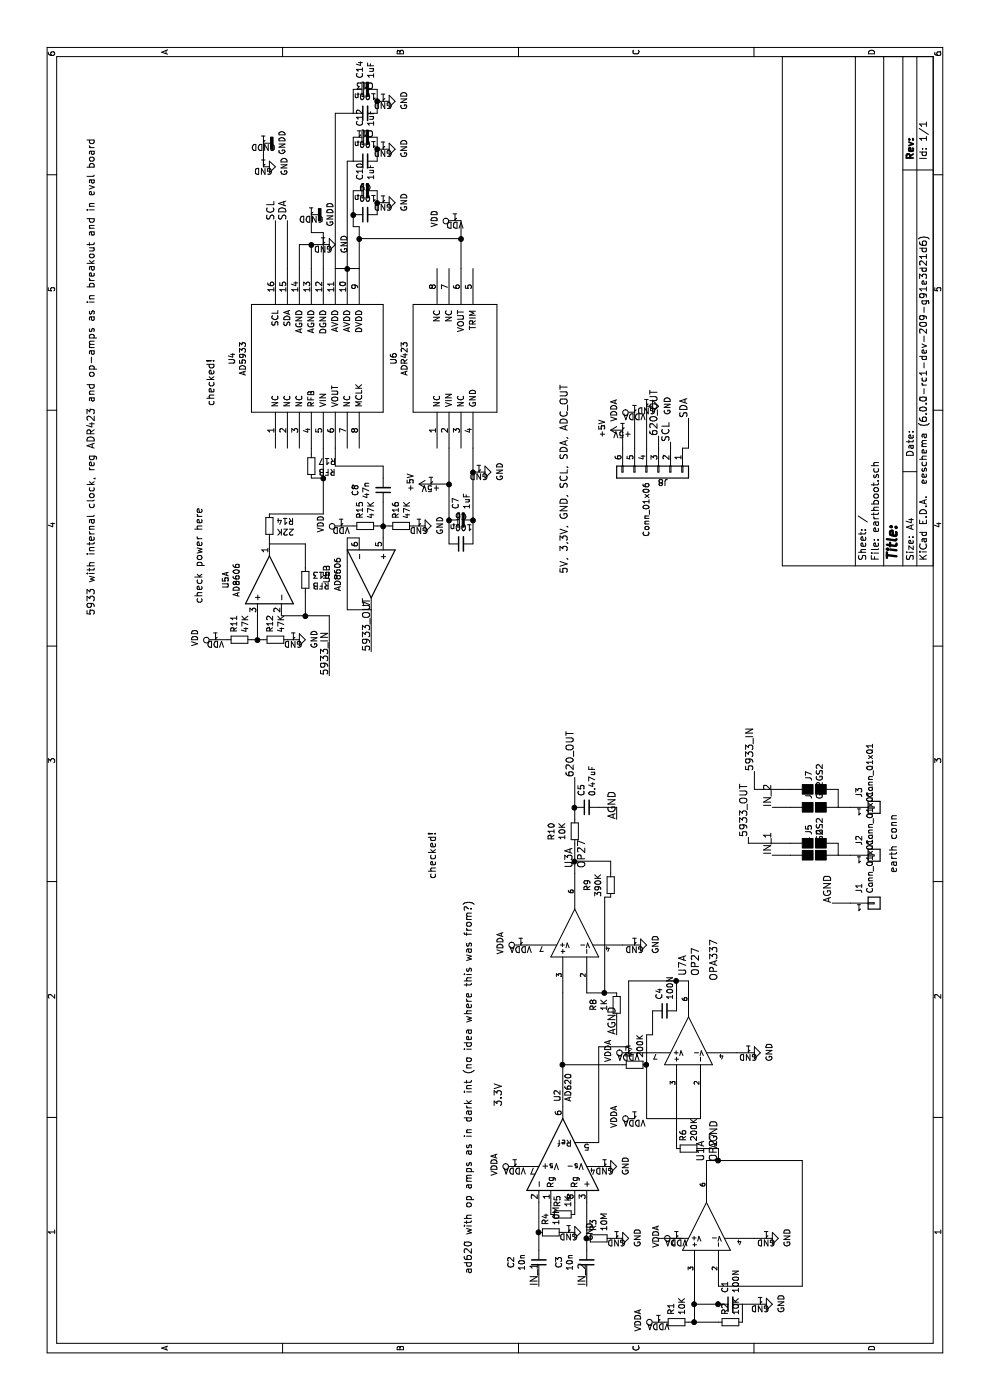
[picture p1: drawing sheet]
EESchema Schematic File Version 4
LIBS:earthboot-cache
EELAYER 26 0
EELAYER END
$Descr A4 11693 8268
encoding utf-8
Sheet 1 1
Title ""
Date ""
Rev ""
Comp ""
Comment1 ""
Comment2 ""
Comment3 ""
Comment4 ""
$EndDescr
$Comp
L earthboot-rescue:AD620 U2
U 1 1
P 2050 4700
F 0 "U2" H 2491 4746 50  0000 L CNN
F 1 "AD620" H 2491 4655 50  0000 L CNN
F 2 "SMD_Packages:SOIC-8-N" H 2050 4700 50  0001 C CNN
F 3 "" H 2050 4700 50  0001 C CNN
	1    2050 4700
	1    0    0    -1  
$EndComp
Text Notes 1050 3950 0    60   ~ 0
ad620 with op amps as in dark int (no idea where this was from?)
Text Notes 6550 800  0    60   ~ 0
5933 with internal clock, reg ADR423 and op-amps as in breakout and in eval board
$Comp
L Connector:Conn_01x01 J2
U 1 1
P 4550 7300
F 0 "J2" V 4423 7380 50  0000 L CNN
F 1 "Conn_01x01" V 4514 7380 50  0000 L CNN
F 2 "SMD_Packages:1Pin" H 4550 7300 50  0001 C CNN
F 3 "" H 4550 7300 50  0001 C CNN
	1    4550 7300
	0    1    1    0   
$EndComp
$Comp
L Connector:Conn_01x01 J3
U 1 1
P 4950 7300
F 0 "J3" V 4823 7380 50  0000 L CNN
F 1 "Conn_01x01" V 4914 7380 50  0000 L CNN
F 2 "SMD_Packages:1Pin" H 4950 7300 50  0001 C CNN
F 3 "" H 4950 7300 50  0001 C CNN
	1    4950 7300
	0    1    1    0   
$EndComp
Text Notes 4400 7500 0    60   ~ 0
earth conn
$Comp
L AD5933:AD5933 U4
U 1 1
P 8700 2650
F 0 "U4" H 8700 3365 50  0000 C CNN
F 1 "AD5933" H 8700 3274 50  0000 C CNN
F 2 "Housings_SSOP:SSOP-16_5.3x6.2mm_Pitch0.65mm" H 8700 2650 50  0001 C CNN
F 3 "DOCUMENTATION" H 8700 2650 50  0001 C CNN
	1    8700 2650
	1    0    0    -1  
$EndComp
$Comp
L device:C_Small C2
U 1 1
P 1150 4500
F 0 "C2" V 1379 4500 50  0000 C CNN
F 1 "10n" V 1288 4500 50  0000 C CNN
F 2 "Capacitors_SMD:C_0805_HandSoldering" H 1150 4500 50  0001 C CNN
F 3 "" H 1150 4500 50  0001 C CNN
	1    1150 4500
	0    -1   -1   0   
$EndComp
$Comp
L device:C_Small C3
U 1 1
P 1150 4900
F 0 "C3" V 1379 4900 50  0000 C CNN
F 1 "10n" V 1288 4900 50  0000 C CNN
F 2 "Capacitors_SMD:C_0805_HandSoldering" H 1150 4900 50  0001 C CNN
F 3 "" H 1150 4900 50  0001 C CNN
	1    1150 4900
	0    -1   -1   0   
$EndComp
$Comp
L device:R_Small R4
U 1 1
P 1400 4600
F 0 "R4" H 1459 4646 50  0000 L CNN
F 1 "10M" H 1459 4555 50  0000 L CNN
F 2 "Resistors_SMD:R_0805_HandSoldering" H 1400 4600 50  0001 C CNN
F 3 "" H 1400 4600 50  0001 C CNN
	1    1400 4600
	1    0    0    -1  
$EndComp
$Comp
L device:R_Small R3
U 1 1
P 1350 5000
F 0 "R3" H 1409 5046 50  0000 L CNN
F 1 "10M" H 1409 4955 50  0000 L CNN
F 2 "Resistors_SMD:R_0805_HandSoldering" H 1350 5000 50  0001 C CNN
F 3 "" H 1350 5000 50  0001 C CNN
	1    1350 5000
	1    0    0    -1  
$EndComp
$Comp
L power:GND #PWR01
U 1 1
P 1350 5150
F 0 "#PWR01" H 1350 4900 50  0001 C CNN
F 1 "GND" H 1355 4977 50  0000 C CNN
F 2 "" H 1350 5150 50  0001 C CNN
F 3 "" H 1350 5150 50  0001 C CNN
	1    1350 5150
	1    0    0    -1  
$EndComp
$Comp
L power:GND #PWR02
U 1 1
P 1950 5050
F 0 "#PWR02" H 1950 4800 50  0001 C CNN
F 1 "GND" H 1955 4877 50  0000 C CNN
F 2 "" H 1950 5050 50  0001 C CNN
F 3 "" H 1950 5050 50  0001 C CNN
	1    1950 5050
	1    0    0    -1  
$EndComp
$Comp
L power:VDDA #PWR03
U 1 1
P 1950 4300
F 0 "#PWR03" H 1950 4150 50  0001 C CNN
F 1 "VDDA" H 1967 4473 50  0000 C CNN
F 2 "" H 1950 4300 50  0001 C CNN
F 3 "" H 1950 4300 50  0001 C CNN
	1    1950 4300
	1    0    0    -1  
$EndComp
$Comp
L device:R_Small R5
U 1 1
P 1550 4700
F 0 "R5" H 1609 4746 50  0000 L CNN
F 1 "1K" H 1609 4655 50  0000 L CNN
F 2 "Resistors_SMD:R_0805_HandSoldering" H 1550 4700 50  0001 C CNN
F 3 "" H 1550 4700 50  0001 C CNN
	1    1550 4700
	1    0    0    -1  
$EndComp
$Comp
L device:R_Small R7
U 1 1
P 2800 5300
F 0 "R7" H 2859 5346 50  0000 L CNN
F 1 "200K" H 2859 5255 50  0000 L CNN
F 2 "Resistors_SMD:R_0805_HandSoldering" H 2800 5300 50  0001 C CNN
F 3 "" H 2800 5300 50  0001 C CNN
	1    2800 5300
	1    0    0    -1  
$EndComp
$Comp
L device:R_Small R10
U 1 1
P 4750 4800
F 0 "R10" V 4554 4800 50  0000 C CNN
F 1 "10K" V 4645 4800 50  0000 C CNN
F 2 "Resistors_SMD:R_0805_HandSoldering" H 4750 4800 50  0001 C CNN
F 3 "" H 4750 4800 50  0001 C CNN
	1    4750 4800
	0    1    1    0   
$EndComp
$Comp
L device:R_Small R8
U 1 1
P 3300 5150
F 0 "R8" V 3104 5150 50  0000 C CNN
F 1 "1K" V 3195 5150 50  0000 C CNN
F 2 "Resistors_SMD:R_0805_HandSoldering" H 3300 5150 50  0001 C CNN
F 3 "" H 3300 5150 50  0001 C CNN
	1    3300 5150
	0    1    1    0   
$EndComp
$Comp
L device:R_Small R9
U 1 1
P 4300 5100
F 0 "R9" V 4104 5100 50  0000 C CNN
F 1 "390K" V 4195 5100 50  0000 C CNN
F 2 "Resistors_SMD:R_0805_HandSoldering" H 4300 5100 50  0001 C CNN
F 3 "" H 4300 5100 50  0001 C CNN
	1    4300 5100
	0    1    1    0   
$EndComp
$Comp
L device:C_Small C5
U 1 1
P 4950 4900
F 0 "C5" H 5042 4946 50  0000 L CNN
F 1 "0.47uF" H 5042 4855 50  0000 L CNN
F 2 "Capacitors_SMD:C_0805_HandSoldering" H 4950 4900 50  0001 C CNN
F 3 "" H 4950 4900 50  0001 C CNN
	1    4950 4900
	1    0    0    -1  
$EndComp
$Comp
L power:GND #PWR04
U 1 1
P 3800 5300
F 0 "#PWR04" H 3800 5050 50  0001 C CNN
F 1 "GND" H 3805 5127 50  0000 C CNN
F 2 "" H 3800 5300 50  0001 C CNN
F 3 "" H 3800 5300 50  0001 C CNN
	1    3800 5300
	1    0    0    -1  
$EndComp
$Comp
L power:GND #PWR05
U 1 1
P 2900 6250
F 0 "#PWR05" H 2900 6000 50  0001 C CNN
F 1 "GND" H 2905 6077 50  0000 C CNN
F 2 "" H 2900 6250 50  0001 C CNN
F 3 "" H 2900 6250 50  0001 C CNN
	1    2900 6250
	1    0    0    -1  
$EndComp
$Comp
L power:GND #PWR06
U 1 1
P 1350 6400
F 0 "#PWR06" H 1350 6150 50  0001 C CNN
F 1 "GND" H 1355 6227 50  0000 C CNN
F 2 "" H 1350 6400 50  0001 C CNN
F 3 "" H 1350 6400 50  0001 C CNN
	1    1350 6400
	1    0    0    -1  
$EndComp
$Comp
L device:C_Small C4
U 1 1
P 3250 5550
F 0 "C4" H 3342 5596 50  0000 L CNN
F 1 "100N" H 3342 5505 50  0000 L CNN
F 2 "Capacitors_SMD:C_0805_HandSoldering" H 3250 5550 50  0001 C CNN
F 3 "" H 3250 5550 50  0001 C CNN
	1    3250 5550
	1    0    0    -1  
$EndComp
$Comp
L device:R_Small R6
U 1 1
P 2100 5750
F 0 "R6" H 2159 5796 50  0000 L CNN
F 1 "200K" H 2159 5705 50  0000 L CNN
F 2 "Resistors_SMD:R_0805_HandSoldering" H 2100 5750 50  0001 C CNN
F 3 "" H 2100 5750 50  0001 C CNN
	1    2100 5750
	1    0    0    -1  
$EndComp
$Comp
L device:R_Small R1
U 1 1
P 650 5650
F 0 "R1" H 709 5696 50  0000 L CNN
F 1 "10K" H 709 5605 50  0000 L CNN
F 2 "Resistors_SMD:R_0805_HandSoldering" H 650 5650 50  0001 C CNN
F 3 "" H 650 5650 50  0001 C CNN
	1    650  5650
	1    0    0    -1  
$EndComp
$Comp
L device:R_Small R2
U 1 1
P 650 6100
F 0 "R2" H 709 6146 50  0000 L CNN
F 1 "10K" H 709 6055 50  0000 L CNN
F 2 "Resistors_SMD:R_0805_HandSoldering" H 650 6100 50  0001 C CNN
F 3 "" H 650 6100 50  0001 C CNN
	1    650  6100
	1    0    0    -1  
$EndComp
$Comp
L device:C_Small C1
U 1 1
P 800 6100
F 0 "C1" H 892 6146 50  0000 L CNN
F 1 "100N" H 892 6055 50  0000 L CNN
F 2 "Capacitors_SMD:C_0805_HandSoldering" H 800 6100 50  0001 C CNN
F 3 "" H 800 6100 50  0001 C CNN
	1    800  6100
	1    0    0    -1  
$EndComp
Text Label 2100 6000 0    60   ~ 0
AGND
Text Label 3050 5150 0    60   ~ 0
AGND
Text Label 4850 5150 0    60   ~ 0
AGND
Text Label 5200 4800 0    60   ~ 0
620_OUT
$Comp
L power:VDDA #PWR07
U 1 1
P 3800 4350
F 0 "#PWR07" H 3800 4200 50  0001 C CNN
F 1 "VDDA" H 3817 4523 50  0000 C CNN
F 2 "" H 3800 4350 50  0001 C CNN
F 3 "" H 3800 4350 50  0001 C CNN
	1    3800 4350
	1    0    0    -1  
$EndComp
$Comp
L power:VDDA #PWR08
U 1 1
P 2350 5300
F 0 "#PWR08" H 2350 5150 50  0001 C CNN
F 1 "VDDA" H 2367 5473 50  0000 C CNN
F 2 "" H 2350 5300 50  0001 C CNN
F 3 "" H 2350 5300 50  0001 C CNN
	1    2350 5300
	1    0    0    -1  
$EndComp
$Comp
L power:VDDA #PWR09
U 1 1
P 1350 5650
F 0 "#PWR09" H 1350 5500 50  0001 C CNN
F 1 "VDDA" H 1367 5823 50  0000 C CNN
F 2 "" H 1350 5650 50  0001 C CNN
F 3 "" H 1350 5650 50  0001 C CNN
	1    1350 5650
	1    0    0    -1  
$EndComp
$Comp
L power:GND #PWR010
U 1 1
P 800 6350
F 0 "#PWR010" H 800 6100 50  0001 C CNN
F 1 "GND" H 805 6177 50  0000 C CNN
F 2 "" H 800 6350 50  0001 C CNN
F 3 "" H 800 6350 50  0001 C CNN
	1    800  6350
	1    0    0    -1  
$EndComp
$Comp
L power:VDDA #PWR011
U 1 1
P 650 5500
F 0 "#PWR011" H 650 5350 50  0001 C CNN
F 1 "VDDA" H 667 5673 50  0000 C CNN
F 2 "" H 650 5500 50  0001 C CNN
F 3 "" H 650 5500 50  0001 C CNN
	1    650  5500
	1    0    0    -1  
$EndComp
$Comp
L power:GND #PWR012
U 1 1
P 1400 4750
F 0 "#PWR012" H 1400 4500 50  0001 C CNN
F 1 "GND" H 1405 4577 50  0000 C CNN
F 2 "" H 1400 4750 50  0001 C CNN
F 3 "" H 1400 4750 50  0001 C CNN
	1    1400 4750
	1    0    0    -1  
$EndComp
Text Label 950  4500 0    60   ~ 0
IN_1
Text Label 950  4900 0    60   ~ 0
IN_2
Text Label 4150 6950 0    60   ~ 0
AGND
$Comp
L Connector:Conn_01x01 J1
U 1 1
P 4150 7300
F 0 "J1" V 4023 7380 50  0000 L CNN
F 1 "Conn_01x01" V 4114 7380 50  0000 L CNN
F 2 "Socket_Strips:Socket_Strip_Straight_1x01_Pitch2.54mm" H 4150 7300 50  0001 C CNN
F 3 "" H 4150 7300 50  0001 C CNN
	1    4150 7300
	0    1    1    0   
$EndComp
$Comp
L Connector:GS2 J4
U 1 1
P 4550 6800
F 0 "J4" H 4618 6846 50  0000 L CNN
F 1 "GS2" H 4618 6755 50  0000 L CNN
F 2 "Resistors_SMD:R_0805" V 4624 6800 50  0001 C CNN
F 3 "" H 4550 6800 50  0001 C CNN
	1    4550 6800
	1    0    0    -1  
$EndComp
$Comp
L Connector:GS2 J6
U 1 1
P 4950 6800
F 0 "J6" H 5018 6846 50  0000 L CNN
F 1 "GS2" H 5018 6755 50  0000 L CNN
F 2 "Resistors_SMD:R_0805" V 5024 6800 50  0001 C CNN
F 3 "" H 4950 6800 50  0001 C CNN
	1    4950 6800
	1    0    0    -1  
$EndComp
$Comp
L Connector:GS2 J5
U 1 1
P 4650 6800
F 0 "J5" H 4718 6846 50  0000 L CNN
F 1 "GS2" H 4718 6755 50  0000 L CNN
F 2 "Resistors_SMD:R_0805" V 4724 6800 50  0001 C CNN
F 3 "" H 4650 6800 50  0001 C CNN
	1    4650 6800
	1    0    0    -1  
$EndComp
$Comp
L Connector:GS2 J7
U 1 1
P 5100 6800
F 0 "J7" H 5168 6846 50  0000 L CNN
F 1 "GS2" H 5168 6755 50  0000 L CNN
F 2 "Resistors_SMD:R_0805" V 5174 6800 50  0001 C CNN
F 3 "" H 5100 6800 50  0001 C CNN
	1    5100 6800
	1    0    0    -1  
$EndComp
Text Label 4550 6450 0    60   ~ 0
IN_1
Text Label 4950 6450 0    60   ~ 0
IN_2
$Comp
L ADR423:ADR423 U6
U 1 1
P 8700 3800
F 0 "U6" H 8700 4315 50  0000 C CNN
F 1 "ADR423" H 8700 4224 50  0000 C CNN
F 2 "SMD_Packages:SOIC-8-N" H 8700 3800 50  0001 C CNN
F 3 "DOCUMENTATION" H 8700 3800 50  0001 C CNN
	1    8700 3800
	1    0    0    -1  
$EndComp
Text Notes 2450 4200 0    60   ~ 0
3.3V
$Comp
L power:+5V #PWR013
U 1 1
P 7650 3600
F 0 "#PWR013" H 7650 3450 50  0001 C CNN
F 1 "+5V" H 7665 3773 50  0000 C CNN
F 2 "" H 7650 3600 50  0001 C CNN
F 3 "" H 7650 3600 50  0001 C CNN
	1    7650 3600
	1    0    0    -1  
$EndComp
$Comp
L power:GND #PWR014
U 1 1
P 7750 4000
F 0 "#PWR014" H 7750 3750 50  0001 C CNN
F 1 "GND" H 7755 3827 50  0000 C CNN
F 2 "" H 7750 4000 50  0001 C CNN
F 3 "" H 7750 4000 50  0001 C CNN
	1    7750 4000
	1    0    0    -1  
$EndComp
$Comp
L power:GND #PWR015
U 1 1
P 9650 2700
F 0 "#PWR015" H 9650 2450 50  0001 C CNN
F 1 "GND" H 9655 2527 50  0000 C CNN
F 2 "" H 9650 2700 50  0001 C CNN
F 3 "" H 9650 2700 50  0001 C CNN
	1    9650 2700
	1    0    0    -1  
$EndComp
$Comp
L device:C_Small C11
U 1 1
P 10350 3050
F 0 "C11" V 10579 3050 50  0000 C CNN
F 1 "100n" V 10488 3050 50  0000 C CNN
F 2 "Capacitors_SMD:C_0805_HandSoldering" H 10350 3050 50  0001 C CNN
F 3 "" H 10350 3050 50  0001 C CNN
	1    10350 3050
	1    0    0    -1  
$EndComp
$Comp
L device:CP_Small C12
U 1 1
P 10550 3050
F 0 "C12" H 10638 3096 50  0000 L CNN
F 1 "1uF" H 10638 3005 50  0000 L CNN
F 2 "Capacitors_Tantalum_SMD:CP_Tantalum_Case-A_EIA-3216-18_Hand" H 10550 3050 50  0001 C CNN
F 3 "" H 10550 3050 50  0001 C CNN
	1    10550 3050
	1    0    0    -1  
$EndComp
$Comp
L device:C_Small C9
U 1 1
P 9900 3050
F 0 "C9" V 10129 3050 50  0000 C CNN
F 1 "100n" V 10038 3050 50  0000 C CNN
F 2 "Capacitors_SMD:C_0805_HandSoldering" H 9900 3050 50  0001 C CNN
F 3 "" H 9900 3050 50  0001 C CNN
	1    9900 3050
	1    0    0    -1  
$EndComp
$Comp
L device:CP_Small C10
U 1 1
P 10100 3050
F 0 "C10" H 10188 3096 50  0000 L CNN
F 1 "1uF" H 10188 3005 50  0000 L CNN
F 2 "Capacitors_Tantalum_SMD:CP_Tantalum_Case-A_EIA-3216-18_Hand" H 10100 3050 50  0001 C CNN
F 3 "" H 10100 3050 50  0001 C CNN
	1    10100 3050
	1    0    0    -1  
$EndComp
$Comp
L device:C_Small C6
U 1 1
P 7150 3850
F 0 "C6" V 7379 3850 50  0000 C CNN
F 1 "100n" V 7288 3850 50  0000 C CNN
F 2 "Capacitors_SMD:C_0805_HandSoldering" H 7150 3850 50  0001 C CNN
F 3 "" H 7150 3850 50  0001 C CNN
	1    7150 3850
	1    0    0    -1  
$EndComp
$Comp
L device:CP_Small C7
U 1 1
P 7350 3850
F 0 "C7" H 7438 3896 50  0000 L CNN
F 1 "1uF" H 7438 3805 50  0000 L CNN
F 2 "Capacitors_Tantalum_SMD:CP_Tantalum_Case-A_EIA-3216-18_Hand" H 7350 3850 50  0001 C CNN
F 3 "" H 7350 3850 50  0001 C CNN
	1    7350 3850
	1    0    0    -1  
$EndComp
$Comp
L device:C_Small C13
U 1 1
P 10750 3050
F 0 "C13" V 10979 3050 50  0000 C CNN
F 1 "100n" V 10888 3050 50  0000 C CNN
F 2 "Capacitors_SMD:C_0805_HandSoldering" H 10750 3050 50  0001 C CNN
F 3 "" H 10750 3050 50  0001 C CNN
	1    10750 3050
	1    0    0    -1  
$EndComp
$Comp
L device:CP_Small C14
U 1 1
P 10950 3050
F 0 "C14" H 11038 3096 50  0000 L CNN
F 1 "1uF" H 11038 3005 50  0000 L CNN
F 2 "Capacitors_Tantalum_SMD:CP_Tantalum_Case-A_EIA-3216-18_Hand" H 10950 3050 50  0001 C CNN
F 3 "" H 10950 3050 50  0001 C CNN
	1    10950 3050
	1    0    0    -1  
$EndComp
$Comp
L power:GND #PWR016
U 1 1
P 10000 3200
F 0 "#PWR016" H 10000 2950 50  0001 C CNN
F 1 "GND" H 10005 3027 50  0000 C CNN
F 2 "" H 10000 3200 50  0001 C CNN
F 3 "" H 10000 3200 50  0001 C CNN
	1    10000 3200
	1    0    0    -1  
$EndComp
$Comp
L power:GND #PWR017
U 1 1
P 10450 3200
F 0 "#PWR017" H 10450 2950 50  0001 C CNN
F 1 "GND" H 10455 3027 50  0000 C CNN
F 2 "" H 10450 3200 50  0001 C CNN
F 3 "" H 10450 3200 50  0001 C CNN
	1    10450 3200
	1    0    0    -1  
$EndComp
$Comp
L power:GND #PWR018
U 1 1
P 10850 3200
F 0 "#PWR018" H 10850 2950 50  0001 C CNN
F 1 "GND" H 10855 3027 50  0000 C CNN
F 2 "" H 10850 3200 50  0001 C CNN
F 3 "" H 10850 3200 50  0001 C CNN
	1    10850 3200
	1    0    0    -1  
$EndComp
Wire Wire Line
	10950 2950 10750 2950
Wire Wire Line
	10750 2800 9450 2800
Wire Wire Line
	10750 2950 10750 2800
Wire Wire Line
	10350 2950 10550 2950
Wire Wire Line
	10350 2900 10350 2950
Wire Wire Line
	9450 2900 10350 2900
Connection ~ 9900 2950
Connection ~ 9700 3000
Wire Wire Line
	9800 2950 9900 2950
Wire Wire Line
	9800 3000 9800 2950
Connection ~ 10850 3150
Wire Wire Line
	10850 3200 10850 3150
Wire Wire Line
	10750 3150 10850 3150
Connection ~ 10450 3150
Wire Wire Line
	10450 3200 10450 3150
Wire Wire Line
	10350 3150 10450 3150
Connection ~ 10000 3150
Wire Wire Line
	10000 3200 10000 3150
Wire Wire Line
	9900 3150 10000 3150
Connection ~ 7350 3750
Connection ~ 7650 3750
Connection ~ 7350 3950
Connection ~ 7750 3950
Connection ~ 9650 2600
Wire Wire Line
	9450 2600 9650 2600
Wire Wire Line
	9650 2500 9650 2600
Wire Wire Line
	9450 2500 9650 2500
Connection ~ 9450 2900
Wire Wire Line
	9450 2800 9450 2900
Wire Wire Line
	9450 3000 9700 3000
Wire Wire Line
	9700 3850 9700 3000
Wire Wire Line
	9450 3850 9700 3850
Wire Wire Line
	7750 3950 7750 4000
Wire Wire Line
	7150 3950 7350 3950
Wire Wire Line
	7150 3750 7350 3750
Wire Wire Line
	7650 3600 7650 3750
Wire Wire Line
	4950 6600 4950 6450
Wire Wire Line
	4550 6600 4550 6450
Wire Wire Line
	4950 7000 5100 7000
Wire Wire Line
	4550 7000 4650 7000
Wire Wire Line
	4950 7100 4950 7000
Wire Wire Line
	4550 7100 4550 7000
Wire Wire Line
	4150 7100 4150 6950
Wire Wire Line
	1050 4900 950  4900
Wire Wire Line
	1050 4500 950  4500
Wire Wire Line
	1550 4800 1650 4800
Wire Wire Line
	1550 4600 1650 4600
Connection ~ 1400 4500
Wire Wire Line
	1250 4500 1400 4500
Wire Wire Line
	1350 5150 1350 5100
Connection ~ 1350 4900
Wire Wire Line
	1250 4900 1350 4900
Wire Wire Line
	650  5550 650  5500
Wire Wire Line
	800  6200 800  6350
Wire Wire Line
	650  6200 800  6200
Connection ~ 650  5800
Wire Wire Line
	650  5750 650  5800
Wire Wire Line
	1350 6400 1350 6300
Wire Wire Line
	2100 5650 2500 5650
Wire Wire Line
	2100 5850 2100 6000
Wire Wire Line
	2950 5250 3500 5250
Wire Wire Line
	2950 5000 2950 5250
Wire Wire Line
	2150 5000 2950 5000
Connection ~ 2800 5400
Wire Wire Line
	3050 5400 3050 5450
Wire Wire Line
	2350 5400 2800 5400
Wire Wire Line
	2350 5850 2350 5400
Wire Wire Line
	2350 5850 2500 5850
Connection ~ 2800 4700
Wire Wire Line
	2800 5200 2800 4700
Wire Wire Line
	2450 4700 2800 4700
Wire Wire Line
	1350 5700 1350 5650
Wire Wire Line
	1950 5050 1950 5000
Wire Wire Line
	1950 4400 1950 4300
Connection ~ 4950 4800
Wire Wire Line
	4950 5150 4850 5150
Wire Wire Line
	4950 5000 4950 5150
Wire Wire Line
	4850 4800 4950 4800
Wire Wire Line
	4400 4800 4500 4800
Wire Wire Line
	3200 5150 3050 5150
Wire Wire Line
	800  5800 800  6000
Connection ~ 800  5800
Wire Wire Line
	2000 6700 950  6700
Wire Wire Line
	2000 5900 2000 6000
Connection ~ 2000 6000
$Comp
L op27:OP27 U1
U 1 1
P 1450 5900
F 0 "U1" H 1991 5953 60  0000 L CNN
F 1 "OP27" H 1991 5847 60  0000 L CNN
F 2 "SMD_Packages:SOIC-8-N" H 1450 5900 60  0001 C CNN
F 3 "" H 1450 5900 60  0001 C CNN
	1    1450 5900
	1    0    0    -1  
$EndComp
Wire Wire Line
	650  5800 800  5800
Wire Wire Line
	950  6700 950  6000
Wire Wire Line
	1950 5900 2000 5900
Wire Wire Line
	2900 6250 2900 6150
Wire Wire Line
	2100 6000 2000 6000
Wire Wire Line
	3500 5250 3500 5650
Wire Wire Line
	3500 5650 3250 5650
Wire Wire Line
	3050 5450 3250 5450
Connection ~ 3500 5650
$Comp
L op27:OP27 U3
U 1 1
P 3900 4800
F 0 "U3" H 4441 4853 60  0000 L CNN
F 1 "OP27" H 4441 4747 60  0000 L CNN
F 2 "SMD_Packages:SOIC-8-N" H 3900 4800 60  0001 C CNN
F 3 "" H 3900 4800 60  0001 C CNN
	1    3900 4800
	1    0    0    -1  
$EndComp
Wire Wire Line
	3400 5150 3400 5050
Wire Wire Line
	3800 5200 3800 5300
Wire Wire Line
	3800 4400 3800 4350
Wire Wire Line
	3400 5050 4200 5050
Wire Wire Line
	4200 5050 4200 5100
Connection ~ 3400 5050
Wire Wire Line
	4400 5100 4500 5100
Wire Wire Line
	4500 5100 4500 4800
Connection ~ 4500 4800
Text Notes 3500 6000 0    60   ~ 0
OPA337
Wire Wire Line
	9450 2300 9850 2300
Text Label 9850 2300 0    60   ~ 0
SCL
Wire Wire Line
	9450 2400 9850 2400
Text Label 9850 2400 0    60   ~ 0
SDA
$Comp
L device:Opamp_Dual_Generic U5
U 2 1
P 6900 3100
F 0 "U5" H 6900 2733 50  0000 C CNN
F 1 "AD8606" H 6900 2824 50  0000 C CNN
F 2 "SMD_Packages:SOIC-8-N" H 6900 3100 50  0001 C CNN
F 3 "" H 6900 3100 50  0001 C CNN
	2    6900 3100
	-1   0    0    1   
$EndComp
$Comp
L device:Opamp_Dual_Generic U5
U 1 1
P 6850 2250
F 0 "U5" H 6850 2617 50  0000 C CNN
F 1 "AD8606" H 6850 2526 50  0000 C CNN
F 2 "SMD_Packages:SOIC-8-N" H 6850 2250 50  0001 C CNN
F 3 "" H 6850 2250 50  0001 C CNN
	1    6850 2250
	1    0    0    -1  
$EndComp
$Comp
L device:C_Small C8
U 1 1
P 7600 3200
F 0 "C8" V 7829 3200 50  0000 C CNN
F 1 "47n" V 7738 3200 50  0000 C CNN
F 2 "Capacitors_SMD:C_0805_HandSoldering" H 7600 3200 50  0001 C CNN
F 3 "" H 7600 3200 50  0001 C CNN
	1    7600 3200
	0    -1   -1   0   
$EndComp
$Comp
L device:R_Small R16
U 1 1
P 7300 3350
F 0 "R16" H 7359 3396 50  0000 L CNN
F 1 "47K" H 7359 3305 50  0000 L CNN
F 2 "Resistors_SMD:R_0805_HandSoldering" H 7300 3350 50  0001 C CNN
F 3 "" H 7300 3350 50  0001 C CNN
	1    7300 3350
	1    0    0    -1  
$EndComp
$Comp
L device:R_Small R15
U 1 1
P 7300 3050
F 0 "R15" H 7359 3096 50  0000 L CNN
F 1 "47K" H 7359 3005 50  0000 L CNN
F 2 "Resistors_SMD:R_0805_HandSoldering" H 7300 3050 50  0001 C CNN
F 3 "" H 7300 3050 50  0001 C CNN
	1    7300 3050
	1    0    0    -1  
$EndComp
$Comp
L power:GND #PWR019
U 1 1
P 7300 3500
F 0 "#PWR019" H 7300 3250 50  0001 C CNN
F 1 "GND" H 7305 3327 50  0000 C CNN
F 2 "" H 7300 3500 50  0001 C CNN
F 3 "" H 7300 3500 50  0001 C CNN
	1    7300 3500
	1    0    0    -1  
$EndComp
$Comp
L power:VDD #PWR020
U 1 1
P 9850 3800
F 0 "#PWR020" H 9850 3650 50  0001 C CNN
F 1 "VDD" H 9867 3973 50  0000 C CNN
F 2 "" H 9850 3800 50  0001 C CNN
F 3 "" H 9850 3800 50  0001 C CNN
	1    9850 3800
	1    0    0    -1  
$EndComp
Wire Wire Line
	9850 3850 9850 3800
Connection ~ 9700 3850
Wire Wire Line
	7950 2800 7800 2800
Wire Wire Line
	7800 2800 7800 3200
Wire Wire Line
	7800 3200 7700 3200
Wire Wire Line
	7200 3200 7300 3200
Wire Wire Line
	7300 3500 7300 3450
Wire Wire Line
	7300 3150 7300 3200
Connection ~ 7300 3200
$Comp
L power:VDD #PWR021
U 1 1
P 7300 2850
F 0 "#PWR021" H 7300 2700 50  0001 C CNN
F 1 "VDD" H 7317 3023 50  0000 C CNN
F 2 "" H 7300 2850 50  0001 C CNN
F 3 "" H 7300 2850 50  0001 C CNN
	1    7300 2850
	1    0    0    -1  
$EndComp
Wire Wire Line
	7300 2950 7300 2850
Wire Wire Line
	7200 3000 7200 2900
Wire Wire Line
	7200 2900 6600 2900
Wire Wire Line
	6600 2900 6600 3100
Wire Wire Line
	6550 2350 6550 2550
Wire Wire Line
	7150 2250 7150 2550
$Comp
L device:R_Small R17
U 1 1
P 7800 2600
F 0 "R17" H 7859 2646 50  0000 L CNN
F 1 "RFB" H 7859 2555 50  0000 L CNN
F 2 "Resistors_SMD:R_0805_HandSoldering" H 7800 2600 50  0001 C CNN
F 3 "" H 7800 2600 50  0001 C CNN
	1    7800 2600
	0    1    1    0   
$EndComp
Wire Wire Line
	7400 2700 7700 2700
Wire Wire Line
	7700 2700 7700 2600
Wire Wire Line
	7900 2600 7950 2600
Wire Wire Line
	6600 3100 6250 3100
Text Label 6250 3100 0    60   ~ 0
5933_OUT
$Comp
L device:R_Small R13
U 1 1
P 6850 2550
F 0 "R13" H 6909 2596 50  0000 L CNN
F 1 "RFB" H 6909 2505 50  0000 L CNN
F 2 "Resistors_SMD:R_0805_HandSoldering" H 6850 2550 50  0001 C CNN
F 3 "" H 6850 2550 50  0001 C CNN
	1    6850 2550
	0    1    1    0   
$EndComp
Wire Wire Line
	6550 2550 6750 2550
Wire Wire Line
	7150 2550 6950 2550
$Comp
L device:R_Small R14
U 1 1
P 7300 2250
F 0 "R14" H 7359 2296 50  0000 L CNN
F 1 "22K" H 7359 2205 50  0000 L CNN
F 2 "Resistors_SMD:R_0805_HandSoldering" H 7300 2250 50  0001 C CNN
F 3 "" H 7300 2250 50  0001 C CNN
	1    7300 2250
	0    1    1    0   
$EndComp
Wire Wire Line
	7150 2250 7200 2250
Wire Wire Line
	7400 2250 7400 2700
Connection ~ 7700 2700
$Comp
L device:R_Small R12
U 1 1
P 6350 2300
F 0 "R12" H 6409 2346 50  0000 L CNN
F 1 "47K" H 6409 2255 50  0000 L CNN
F 2 "Resistors_SMD:R_0805_HandSoldering" H 6350 2300 50  0001 C CNN
F 3 "" H 6350 2300 50  0001 C CNN
	1    6350 2300
	1    0    0    -1  
$EndComp
$Comp
L device:R_Small R11
U 1 1
P 6350 2000
F 0 "R11" H 6409 2046 50  0000 L CNN
F 1 "47K" H 6409 1955 50  0000 L CNN
F 2 "Resistors_SMD:R_0805_HandSoldering" H 6350 2000 50  0001 C CNN
F 3 "" H 6350 2000 50  0001 C CNN
	1    6350 2000
	1    0    0    -1  
$EndComp
$Comp
L power:GND #PWR022
U 1 1
P 6350 2450
F 0 "#PWR022" H 6350 2200 50  0001 C CNN
F 1 "GND" H 6355 2277 50  0000 C CNN
F 2 "" H 6350 2450 50  0001 C CNN
F 3 "" H 6350 2450 50  0001 C CNN
	1    6350 2450
	1    0    0    -1  
$EndComp
Wire Wire Line
	6350 2450 6350 2400
Wire Wire Line
	6350 2100 6350 2150
Connection ~ 6350 2150
$Comp
L power:VDD #PWR023
U 1 1
P 6350 1800
F 0 "#PWR023" H 6350 1650 50  0001 C CNN
F 1 "VDD" H 6367 1973 50  0000 C CNN
F 2 "" H 6350 1800 50  0001 C CNN
F 3 "" H 6350 1800 50  0001 C CNN
	1    6350 1800
	1    0    0    -1  
$EndComp
Wire Wire Line
	6350 1900 6350 1800
Wire Wire Line
	6350 2150 6550 2150
Wire Wire Line
	6550 2750 6050 2750
Connection ~ 6550 2550
Text Label 6050 2750 0    60   ~ 0
5933_IN
Wire Wire Line
	4650 6600 4650 6250
Wire Wire Line
	4650 6250 4700 6250
Text Label 4700 6250 0    60   ~ 0
5933_OUT
Wire Wire Line
	5100 6600 5100 6300
Wire Wire Line
	5100 6300 5250 6300
Text Label 5250 6300 0    60   ~ 0
5933_IN
$Comp
L power:GNDD #PWR024
U 1 1
P 9900 2600
F 0 "#PWR024" H 9900 2350 50  0001 C CNN
F 1 "GNDD" H 9904 2445 50  0000 C CNN
F 2 "" H 9900 2600 50  0001 C CNN
F 3 "" H 9900 2600 50  0001 C CNN
	1    9900 2600
	1    0    0    -1  
$EndComp
$Comp
L power:GND #PWR025
U 1 1
P 10300 2200
F 0 "#PWR025" H 10300 1950 50  0001 C CNN
F 1 "GND" H 10305 2027 50  0000 C CNN
F 2 "" H 10300 2200 50  0001 C CNN
F 3 "" H 10300 2200 50  0001 C CNN
	1    10300 2200
	1    0    0    -1  
$EndComp
$Comp
L power:GNDD #PWR026
U 1 1
P 10500 2200
F 0 "#PWR026" H 10500 1950 50  0001 C CNN
F 1 "GNDD" H 10504 2045 50  0000 C CNN
F 2 "" H 10500 2200 50  0001 C CNN
F 3 "" H 10500 2200 50  0001 C CNN
	1    10500 2200
	1    0    0    -1  
$EndComp
Wire Wire Line
	10300 2200 10500 2200
Wire Wire Line
	9450 2700 9750 2700
Wire Wire Line
	9750 2700 9750 2600
Wire Wire Line
	9750 2600 9900 2600
Wire Wire Line
	1400 4750 1400 4700
Connection ~ 800  6000
Text Notes 6900 4750 0    60   ~ 0
5V, 3,3V, GND, SCL, SDA, ADC_OUT
$Comp
L Connector:Conn_01x06 J8
U 1 1
P 7750 5500
F 0 "J8" V 7830 5492 50  0000 L CNN
F 1 "Conn_01x06" H 7830 5401 50  0000 L CNN
F 2 "Socket_Strips:Socket_Strip_Straight_1x06_Pitch2.54mm" H 7750 5500 50  0001 C CNN
F 3 "" H 7750 5500 50  0001 C CNN
	1    7750 5500
	-1   0    0    1   
$EndComp
$Comp
L power:+5V #PWR027
U 1 1
P 8100 5200
F 0 "#PWR027" H 8100 5050 50  0001 C CNN
F 1 "+5V" H 8115 5373 50  0000 C CNN
F 2 "" H 8100 5200 50  0001 C CNN
F 3 "" H 8100 5200 50  0001 C CNN
	1    8100 5200
	1    0    0    -1  
$EndComp
$Comp
L power:VDDA #PWR028
U 1 1
P 8250 5300
F 0 "#PWR028" H 8250 5150 50  0001 C CNN
F 1 "VDDA" H 8267 5473 50  0000 C CNN
F 2 "" H 8250 5300 50  0001 C CNN
F 3 "" H 8250 5300 50  0001 C CNN
	1    8250 5300
	1    0    0    -1  
$EndComp
$Comp
L power:GND #PWR029
U 1 1
P 8300 5400
F 0 "#PWR029" H 8300 5150 50  0001 C CNN
F 1 "GND" H 8305 5227 50  0000 C CNN
F 2 "" H 8300 5400 50  0001 C CNN
F 3 "" H 8300 5400 50  0001 C CNN
	1    8300 5400
	1    0    0    -1  
$EndComp
Wire Wire Line
	7950 5750 8200 5750
Wire Wire Line
	7950 5700 7950 5750
Wire Wire Line
	7950 5200 8100 5200
Wire Wire Line
	7950 5300 8250 5300
Wire Wire Line
	7950 5400 8300 5400
Wire Wire Line
	7950 5500 8050 5500
Wire Wire Line
	7950 5600 8000 5600
Text Notes 6650 1700 0    60   ~ 0
check power here
Text Notes 8300 1800 0    60   ~ 0
checked!
Text Notes 4350 3650 0    60   ~ 0
checked!
Text Label 8200 5750 0    60   ~ 0
SDA
Text Label 8000 5600 0    60   ~ 0
SCL
Text Label 8050 5500 0    60   ~ 0
620_OUT
$Comp
L op27:OP27 U7
U 1 1
P 3000 5750
F 0 "U7" H 3541 5803 60  0000 L CNN
F 1 "OP27" H 3541 5697 60  0000 L CNN
F 2 "SMD_Packages:SOIC-8-N" H 3000 5750 60  0001 C CNN
F 3 "" H 3000 5750 60  0001 C CNN
	1    3000 5750
	1    0    0    -1  
$EndComp
$Comp
L power:VDDA #PWR030
U 1 1
P 2900 5250
F 0 "#PWR030" H 2900 5100 50  0001 C CNN
F 1 "VDDA" H 2917 5423 50  0000 C CNN
F 2 "" H 2900 5250 50  0001 C CNN
F 3 "" H 2900 5250 50  0001 C CNN
	1    2900 5250
	1    0    0    -1  
$EndComp
Wire Wire Line
	2900 5350 2900 5250
Wire Wire Line
	9900 2950 10100 2950
Wire Wire Line
	9700 3000 9800 3000
Wire Wire Line
	10850 3150 10950 3150
Wire Wire Line
	10450 3150 10550 3150
Wire Wire Line
	10000 3150 10100 3150
Wire Wire Line
	7350 3750 7650 3750
Wire Wire Line
	7650 3750 7950 3750
Wire Wire Line
	7350 3950 7750 3950
Wire Wire Line
	7750 3950 7950 3950
Wire Wire Line
	9650 2600 9650 2700
Wire Wire Line
	9450 2900 9450 3000
Wire Wire Line
	1400 4500 1650 4500
Wire Wire Line
	1350 4900 1650 4900
Wire Wire Line
	650  5800 650  6000
Wire Wire Line
	2800 5400 3050 5400
Wire Wire Line
	2800 4700 3400 4700
Wire Wire Line
	4950 4800 5200 4800
Wire Wire Line
	800  5800 950  5800
Wire Wire Line
	2000 6000 2000 6700
Wire Wire Line
	3500 5650 3500 5750
Wire Wire Line
	3400 5050 3400 4900
Wire Wire Line
	4500 4800 4650 4800
Wire Wire Line
	9700 3850 9850 3850
Wire Wire Line
	7300 3200 7500 3200
Wire Wire Line
	7300 3200 7300 3250
Wire Wire Line
	7700 2700 7950 2700
Wire Wire Line
	6350 2150 6350 2200
Wire Wire Line
	6550 2550 6550 2750
Wire Wire Line
	800  6000 800  6050
$EndSCHEMATC
